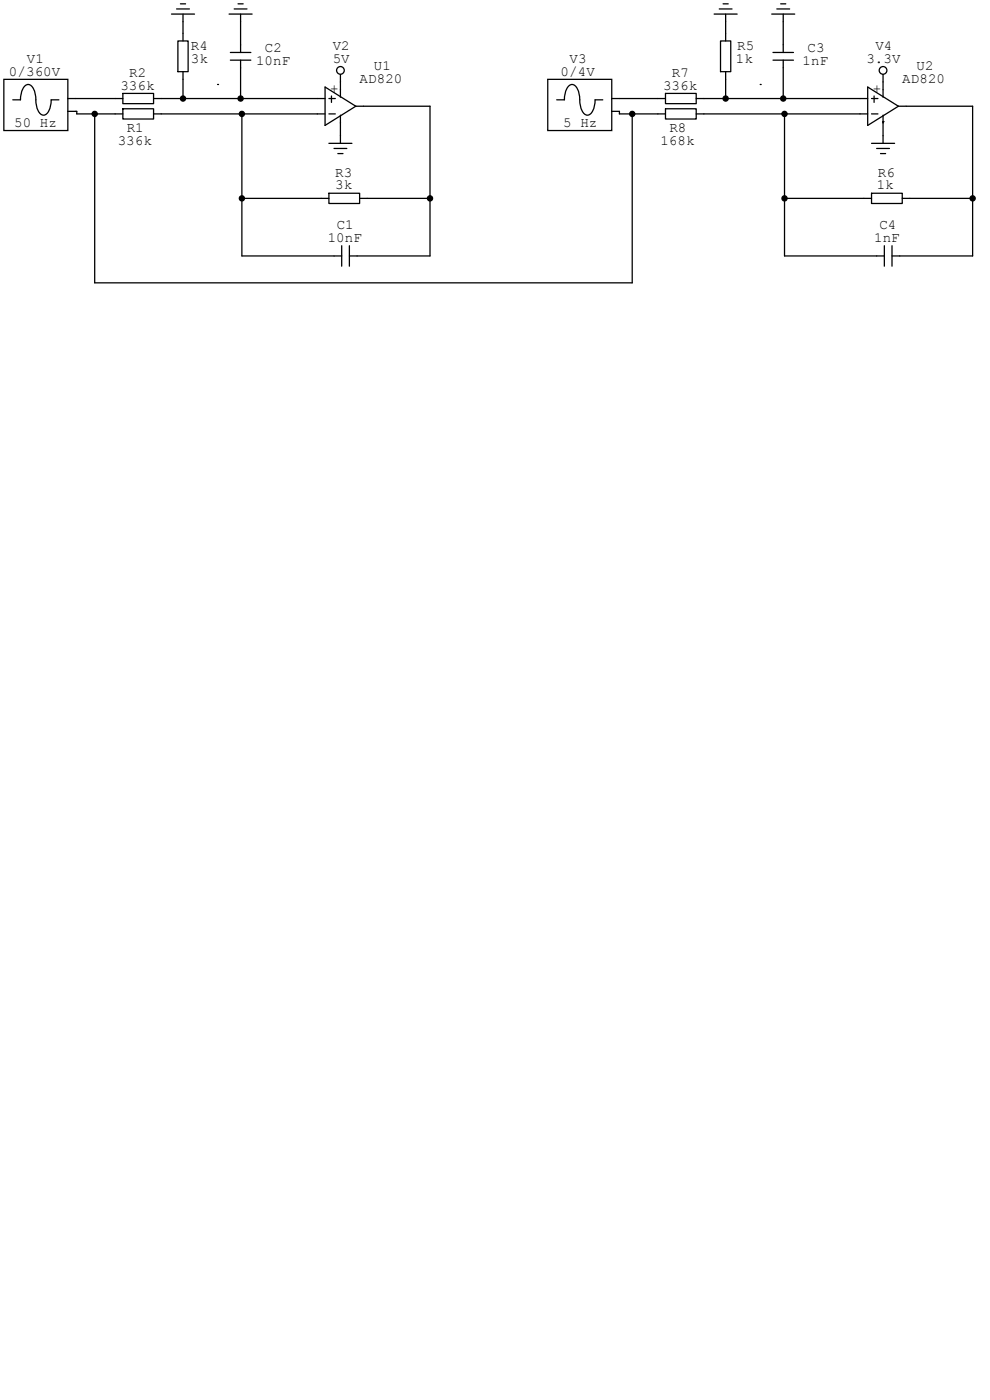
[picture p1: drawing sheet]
<svg xmlns="http://www.w3.org/2000/svg" width="210mm" height="297mm" viewBox="0 0 210 297" stroke-linecap="round" stroke-linejoin="round" font-family="sans-serif">
<g fill="none" stroke="#000" stroke-width=".27">
<path d="M69 18.5l6.5 4-6.5 4.1zM72.2 19v1.6M184.1 18.5l6.5 4-6.5 4.1zM187.3 19v1.6M67.3 20.9h1.7M67.3 24.2h1.7M69.8 20.9h1.3M69.8 24.2h1.3M70.3 20.4v1.3M72.2 24.4v1.7M75.5 22.5h1.6M182.4 20.9h1.7"/>
<path d="M182.4 24.2h1.7M184.9 20.9h1.3M184.9 24.2h1.3M185.4 20.4v1.3M187.3 24.4v1.7M190.6 22.5h1.6"/>
</g>
<path d="M.8 16.8h13.6v10.9h-13.6z" fill-rule="evenodd" fill="#fff" stroke="#000" stroke-width=".27"/>
<path d="M72.2 15.7v1.7M2.7 21.2h1.6a3.6 3.6 0 0 1 1.3-3.2 1.27 1.27 0 0 1 1.6 1.1l.4 2.1a3.6 3.6 0 0 0 1.3 3.1 1.27 1.27 0 0 0 1.6-1.1l.4-2h1.6M14.4 20.9h1.6M14.4 23.6h1.6M69.8 30.4h4.9M70.9 31.5h2.7M71.7 32.6h1.1M72.2 28.8v1.6" fill="none" stroke="#000" stroke-width=".27"/>
<circle cx="72.2" cy="14.9" r=".81" fill="#fff" stroke="#000" stroke-width=".27"/>
<g fill="none" stroke="#000" stroke-width=".27">
<path d="M36.4 3h4.9M37.5 1.9h2.7M38.3 .8h1.1M38.8 3v1.6M48.6 3h4.9M48.9 12.8h4.3M48.9 11.1h4.3M49.7 1.9h2.7M50.5 .8h1.1M51 3v1.6M51 9.5v1.6M51 12.8v1.6"/>
<path d="M70.9 54.3h1.6M72.5 52.1v4.4M74.1 52.1v4.4M74.1 54.3h1.6"/>
</g>
<path d="M116.2 16.8h13.6v10.9h-13.6z" fill-rule="evenodd" fill="#fff" stroke="#000" stroke-width=".27"/>
<g fill="none" stroke="#000" stroke-width=".27">
<path d="M151.5 3h4.9M152.6 1.9h2.7M153.4 .8h1.1M153.9 3v1.6M163.7 3h4.9M164 12.8h4.3M164 11.1h4.3M164.8 1.9h2.7M165.6 .8h1.1M166.1 3v1.6M166.1 9.5v1.6M166.1 12.8v1.6"/>
<path d="M187.3 15.7v1.7M118.1 21.2h1.6a3.6 3.6 0 0 1 1.3-3.2 1.27 1.27 0 0 1 1.6 1.1l.4 2.1a3.6 3.6 0 0 0 1.2 3.1 1.27 1.27 0 0 0 1.7-1.1l.3-2h1.7M129.8 20.9h1.6M129.8 23.6h1.6M186 54.3h1.6M187.6 52.1v4.4M189.2 52.1v4.4M189.2 54.3h1.6"/>
</g>
<circle cx="187.3" cy="14.9" r=".82" fill="#fff" stroke="#000" stroke-width=".27"/>
<g fill="none" stroke="#000" stroke-width=".27">
<path d="M26.1 19.8h6.5v2.2h-6.5zM37.7 8.7h2.2v6.5h-2.2zM38.8 4.6v4.1M38.8 15.2v5.7M46.1 17.9h.1M51 4.6v4.9M51 14.4v6.5M72.2 17.4v1.6M141.2 19.8h6.5v2.2h-6.5zM152.8 8.7h2.2v6.5h-2.2zM153.9 4.6v4.1M153.9 15.2v5.7"/>
<path d="M161.3 17.9h.1M166.1 4.6v4.9M166.1 14.4v6.5M187.3 17.4v1.6M16 23.6h.3v.6h9.8M16 20.9h10.1M20.1 24.2v35.8h114v-35.8M26.1 23.1h6.5v2.1h-6.5zM32.6 24.2h34.7M32.6 20.9h34.7M51.3 24.2v30.1h19.6M72.2 26.1v2.7"/>
<path d="M77.1 22.5h14.1v31.8h-15.5M131.4 23.6v.6h9.8M131.4 20.9h9.8M141.2 23.1h6.5v2.1h-6.5zM147.7 24.2h34.7M147.7 20.9h34.7M166.4 24.2v30.1h19.6M184.9 30.4h4.9M186 31.5h2.7M186.8 32.6h1.1M187.3 25.8h.1M187.3 25.8v4.6"/>
<path d="M192.2 22.5h14.1v31.8h-15.5M51.3 42.1h18.5M69.8 41h6.5v2.2h-6.5zM76.3 42.1h14.9M166.4 42.1h18.5M184.9 41h6.5v2.2h-6.5zM191.4 42.1h14.9"/>
</g>
<g fill="#000" stroke="#000" stroke-width=".27">
<circle cx="20.1" cy="24.2" r=".54"/>
<circle cx="38.8" cy="20.9" r=".54"/>
<circle cx="51" cy="20.9" r=".54"/>
<circle cx="51.3" cy="24.2" r=".54"/>
<circle cx="134.1" cy="24.2" r=".54"/>
<circle cx="153.9" cy="20.9" r=".54"/>
<circle cx="166.1" cy="20.9" r=".54"/>
<circle cx="166.4" cy="24.2" r=".54"/>
<circle cx="51.3" cy="42.1" r=".54"/>
<circle cx="91.2" cy="42.1" r=".54"/>
<circle cx="166.4" cy="42.1" r=".54"/>
<circle cx="206.3" cy="42.1" r=".54"/>
</g>
<g font-size="3">
<text x="40.5" y="10.6">R4</text>
<text x="56.2" y="11.1">C2</text>
<text x="70.6" y="10.6">V2</text>
<text x="156.4" y="10.6">R5</text>
<text x="171.3" y="11.1">C3</text>
<text x="185.7" y="10.6">V4</text>
<text x="1.9" y="16">0/360V</text>
<text x="5.7" y="13.3">V1</text>
<text x="27.4" y="16.3">R2</text>
<text x="40.5" y="13.3">3k</text>
<text x="54.3" y="13.8">10nF</text>
<text x="70.6" y="13.3">5V</text>
<text x="76.3" y="17.6">AD820</text>
<text x="79.3" y="14.9">U1</text>
<text x="118.9" y="16">0/4V</text>
<text x="120.8" y="13.3">V3</text>
<text x="142.5" y="16.3">R7</text>
<text x="156.1" y="13.3">1k</text>
<text x="170.2" y="13.8">1nF</text>
<text x="183.8" y="13.3">3.3V</text>
<text x="191.4" y="17.6">AD820</text>
<text x="194.4" y="14.9">U2</text>
<text x="25.5" y="19">336k</text>
<text x="70.1" y="19.8">+</text>
<text x="140.6" y="19">336k</text>
<text x="185.1" y="19.8">+</text>
<text x="3" y="26.9">50 Hz</text>
<text x="26.9" y="28">R1</text>
<text x="119.5" y="26.9">5 Hz</text>
<text x="142" y="28">R8</text>
<text x="25" y="30.7">336k</text>
<text x="140.1" y="30.7">168k</text>
<text x="71.1" y="37.5">R3</text>
<text x="71.1" y="40.2">3k</text>
<text x="186" y="40.2">1k</text>
<text x="186.2" y="37.5">R6</text>
<text x="69.5" y="51.3">10nF</text>
<text x="71.4" y="48.6">C1</text>
<text x="185.4" y="51.3">1nF</text>
<text x="186.5" y="48.6">C4</text>
</g>
</svg>
